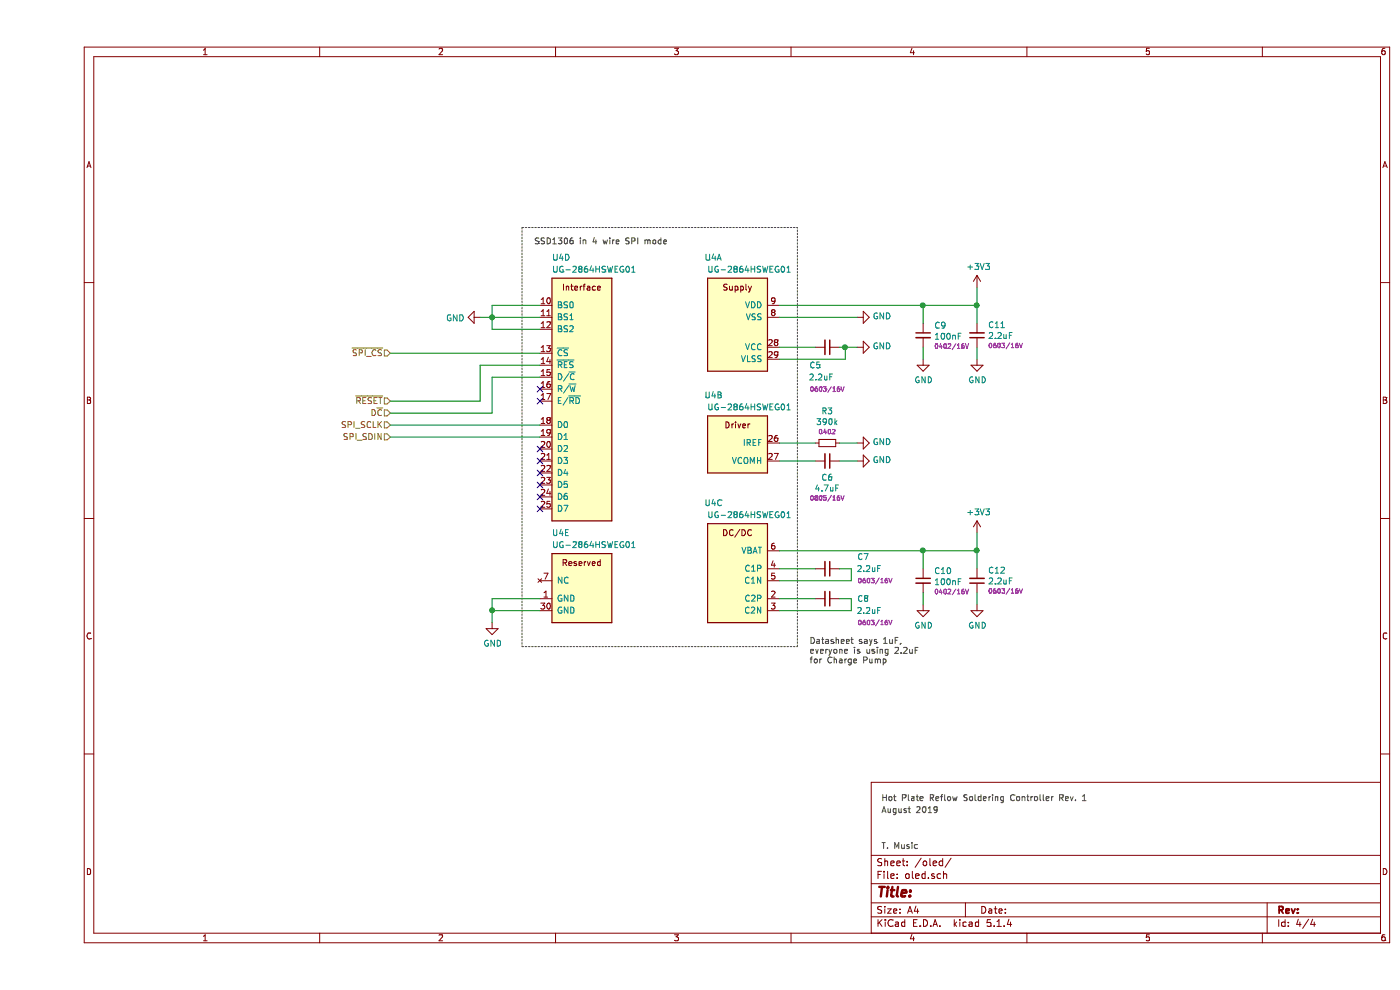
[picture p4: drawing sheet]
EESchema Schematic File Version 4
LIBS:hotplate_ctl-cache
EELAYER 30 0
EELAYER END
$Descr A4 11693 8268
encoding utf-8
Sheet 4 4
Title ""
Date ""
Rev ""
Comp ""
Comment1 ""
Comment2 ""
Comment3 ""
Comment4 ""
$EndDescr
$Comp
L oled:UG-2864HSWEG01 U9
U 1 1
P 5850 2500
AR Path="/5C8EDE8A" Ref="U9"  Part="1" 
AR Path="/5C8EDDC9/5C8EDE8A" Ref="U9"  Part="1" 
AR Path="/5D641A38/5C8EDE8A" Ref="U4"  Part="1" 
F 0 "U4" H 6050 2850 50  0000 C CNN
F 1 "UG-2864HSWEG01" H 5750 2750 50  0000 C CNN
F 2 "oled:UG-2864HSWEG01" H 2500 2800 50  0001 C CNN
F 3 "Oled Display Module UG-2864HSWEG01" H 6050 2900 50  0001 C CNN
	1    5850 2500
	-1   0    0    -1  
$EndComp
$Comp
L oled:UG-2864HSWEG01 U9
U 2 1
P 5850 3650
AR Path="/5C8EDF82" Ref="U9"  Part="2" 
AR Path="/5C8EDDC9/5C8EDF82" Ref="U9"  Part="2" 
AR Path="/5D641A38/5C8EDF82" Ref="U4"  Part="2" 
F 0 "U4" H 6050 4000 50  0000 C CNN
F 1 "UG-2864HSWEG01" H 5750 3900 50  0000 C CNN
F 2 "oled:UG-2864HSWEG01" H 2500 3950 50  0001 C CNN
F 3 "Oled Display Module UG-2864HSWEG01" H 6050 4050 50  0001 C CNN
	2    5850 3650
	-1   0    0    -1  
$EndComp
$Comp
L oled:UG-2864HSWEG01 U9
U 4 1
P 4550 2500
AR Path="/5C8EE141" Ref="U9"  Part="4" 
AR Path="/5C8EDDC9/5C8EE141" Ref="U9"  Part="4" 
AR Path="/5D641A38/5C8EE141" Ref="U4"  Part="4" 
F 0 "U4" H 4300 2850 50  0000 L CNN
F 1 "UG-2864HSWEG01" H 4300 2750 50  0000 L CNN
F 2 "oled:UG-2864HSWEG01" H 1200 2800 50  0001 C CNN
F 3 "Oled Display Module UG-2864HSWEG01" H 4750 2900 50  0001 C CNN
	4    4550 2500
	1    0    0    -1  
$EndComp
$Comp
L oled:UG-2864HSWEG01 U9
U 5 1
P 4550 4800
AR Path="/5C8EE20C" Ref="U9"  Part="5" 
AR Path="/5C8EDDC9/5C8EE20C" Ref="U9"  Part="5" 
AR Path="/5D641A38/5C8EE20C" Ref="U4"  Part="5" 
F 0 "U4" H 4300 5150 50  0000 L CNN
F 1 "UG-2864HSWEG01" H 4300 5050 50  0000 L CNN
F 2 "oled:UG-2864HSWEG01" H 1200 5100 50  0001 C CNN
F 3 "Oled Display Module UG-2864HSWEG01" H 4750 5200 50  0001 C CNN
	5    4550 4800
	1    0    0    -1  
$EndComp
Wire Notes Line
	4050 1900 4050 5400
Wire Notes Line
	6350 5400 6350 1900
Wire Notes Line
	4050 1900 6350 1900
$Comp
L oled:UG-2864HSWEG01 U9
U 3 1
P 5850 4550
AR Path="/5C8EE0BF" Ref="U9"  Part="3" 
AR Path="/5C8EDDC9/5C8EE0BF" Ref="U9"  Part="3" 
AR Path="/5D641A38/5C8EE0BF" Ref="U4"  Part="3" 
F 0 "U4" H 6050 4900 50  0000 C CNN
F 1 "UG-2864HSWEG01" H 5750 4800 50  0000 C CNN
F 2 "oled:UG-2864HSWEG01" H 2500 4850 50  0001 C CNN
F 3 "Oled Display Module UG-2864HSWEG01" H 6050 4950 50  0001 C CNN
	3    5850 4550
	-1   0    0    -1  
$EndComp
Wire Wire Line
	4200 2750 3800 2750
Wire Notes Line
	4050 5400 6350 5400
Wire Wire Line
	4200 5000 3800 5000
Wire Wire Line
	3800 5000 3800 5100
$Comp
L power:GND #PWR0101
U 1 1
P 3800 5200
F 0 "#PWR0101" H 3800 4950 50  0001 C CNN
F 1 "GND" H 3805 5027 50  0000 C CNN
F 2 "" H 3800 5200 50  0001 C CNN
F 3 "" H 3800 5200 50  0001 C CNN
	1    3800 5200
	1    0    0    -1  
$EndComp
Wire Wire Line
	4200 5100 3800 5100
Connection ~ 3800 5100
Wire Wire Line
	3800 5100 3800 5200
Wire Wire Line
	6200 2550 7400 2550
$Comp
L power:+3V3 #PWR0102
U 1 1
P 7850 2400
F 0 "#PWR0102" H 7850 2250 50  0001 C CNN
F 1 "+3V3" H 7865 2573 50  0000 C CNN
F 2 "" H 7850 2400 50  0001 C CNN
F 3 "" H 7850 2400 50  0001 C CNN
	1    7850 2400
	1    0    0    -1  
$EndComp
Wire Wire Line
	7400 2700 7400 2550
Connection ~ 7400 2550
Wire Wire Line
	7850 2700 7850 2550
Wire Wire Line
	7850 2550 7400 2550
$Comp
L power:GND #PWR0103
U 1 1
P 7400 3000
F 0 "#PWR0103" H 7400 2750 50  0001 C CNN
F 1 "GND" H 7405 2827 50  0000 C CNN
F 2 "" H 7400 3000 50  0001 C CNN
F 3 "" H 7400 3000 50  0001 C CNN
	1    7400 3000
	1    0    0    -1  
$EndComp
Wire Wire Line
	7400 2900 7400 3000
$Comp
L power:GND #PWR0104
U 1 1
P 7850 3000
F 0 "#PWR0104" H 7850 2750 50  0001 C CNN
F 1 "GND" H 7855 2827 50  0000 C CNN
F 2 "" H 7850 3000 50  0001 C CNN
F 3 "" H 7850 3000 50  0001 C CNN
	1    7850 3000
	1    0    0    -1  
$EndComp
Wire Wire Line
	7850 2900 7850 3000
Wire Wire Line
	7850 2400 7850 2550
Connection ~ 7850 2550
Wire Wire Line
	6200 4600 7400 4600
$Comp
L power:+3V3 #PWR0105
U 1 1
P 7850 4450
F 0 "#PWR0105" H 7850 4300 50  0001 C CNN
F 1 "+3V3" H 7865 4623 50  0000 C CNN
F 2 "" H 7850 4450 50  0001 C CNN
F 3 "" H 7850 4450 50  0001 C CNN
	1    7850 4450
	1    0    0    -1  
$EndComp
Wire Wire Line
	7400 4750 7400 4600
Connection ~ 7400 4600
Wire Wire Line
	7850 4750 7850 4600
Wire Wire Line
	7850 4600 7400 4600
$Comp
L power:GND #PWR0106
U 1 1
P 7400 5050
F 0 "#PWR0106" H 7400 4800 50  0001 C CNN
F 1 "GND" H 7405 4877 50  0000 C CNN
F 2 "" H 7400 5050 50  0001 C CNN
F 3 "" H 7400 5050 50  0001 C CNN
	1    7400 5050
	1    0    0    -1  
$EndComp
Wire Wire Line
	7400 4950 7400 5050
$Comp
L power:GND #PWR0107
U 1 1
P 7850 5050
F 0 "#PWR0107" H 7850 4800 50  0001 C CNN
F 1 "GND" H 7855 4877 50  0000 C CNN
F 2 "" H 7850 5050 50  0001 C CNN
F 3 "" H 7850 5050 50  0001 C CNN
	1    7850 5050
	1    0    0    -1  
$EndComp
Wire Wire Line
	7850 4950 7850 5050
Wire Wire Line
	7850 4450 7850 4600
Connection ~ 7850 4600
Wire Wire Line
	6200 4750 6500 4750
Wire Wire Line
	6200 4850 6800 4850
Wire Wire Line
	6800 4850 6800 4750
Wire Wire Line
	6800 4750 6700 4750
$Comp
L Device:C_Small C?
U 1 1
P 7400 2800
AR Path="/5CAE1AEF/5D6B245A" Ref="C?"  Part="1" 
AR Path="/5C88170F/5D6B245A" Ref="C?"  Part="1" 
AR Path="/5D4094C9/5D6B245A" Ref="C?"  Part="1" 
AR Path="/5C8EDDC9/5D6B245A" Ref="C31"  Part="1" 
AR Path="/5D641A38/5D6B245A" Ref="C9"  Part="1" 
F 0 "C9" H 7492 2882 50  0000 L CNN
F 1 "100nF" H 7492 2791 50  0000 L CNN
F 2 "Capacitor_SMD:C_0402_1005Metric" H 7400 2800 50  0001 C CNN
F 3 "~" H 7400 2800 50  0001 C CNN
F 4 "0402/16V" H 7492 2709 38  0000 L CNN "Rating"
	1    7400 2800
	1    0    0    -1  
$EndComp
Wire Wire Line
	6200 5000 6500 5000
Wire Wire Line
	6200 5100 6800 5100
Wire Wire Line
	6800 5100 6800 5000
Wire Wire Line
	6800 5000 6700 5000
$Comp
L Device:R_Small R?
U 1 1
P 6600 3700
AR Path="/5C88170F/5D6CA266" Ref="R?"  Part="1" 
AR Path="/5C8EDDC9/5D6CA266" Ref="R41"  Part="1" 
AR Path="/5D641A38/5D6CA266" Ref="R3"  Part="1" 
F 0 "R3" V 6332 3700 50  0000 C CNN
F 1 "390k" V 6423 3700 50  0000 C CNN
F 2 "Resistor_SMD:R_0402_1005Metric" V 6530 3700 50  0001 C CNN
F 3 "~" H 6600 3700 50  0001 C CNN
F 4 "0402" V 6505 3700 38  0000 C CNN "Rating"
	1    6600 3700
	0    1    1    0   
$EndComp
$Comp
L power:GND #PWR0108
U 1 1
P 6850 3700
F 0 "#PWR0108" H 6850 3450 50  0001 C CNN
F 1 "GND" V 6855 3572 50  0000 R CNN
F 2 "" H 6850 3700 50  0001 C CNN
F 3 "" H 6850 3700 50  0001 C CNN
	1    6850 3700
	0    -1   -1   0   
$EndComp
Wire Wire Line
	6850 3700 6700 3700
Wire Wire Line
	6850 2650 6200 2650
$Comp
L power:GND #PWR0109
U 1 1
P 6850 2650
F 0 "#PWR0109" H 6850 2400 50  0001 C CNN
F 1 "GND" V 6855 2522 50  0000 R CNN
F 2 "" H 6850 2650 50  0001 C CNN
F 3 "" H 6850 2650 50  0001 C CNN
	1    6850 2650
	0    -1   -1   0   
$EndComp
Wire Wire Line
	6500 3700 6200 3700
Text Notes 4150 2050 0    50   ~ 0
SSD1306 in 4 wire SPI mode
Wire Wire Line
	3800 2650 3800 2750
Wire Wire Line
	4200 2650 3800 2650
Connection ~ 3800 2650
Wire Wire Line
	4200 2550 3800 2550
Wire Wire Line
	3800 2550 3800 2650
$Comp
L power:GND #PWR0110
U 1 1
P 3700 2650
F 0 "#PWR0110" H 3700 2400 50  0001 C CNN
F 1 "GND" V 3705 2522 50  0000 R CNN
F 2 "" H 3700 2650 50  0001 C CNN
F 3 "" H 3700 2650 50  0001 C CNN
	1    3700 2650
	0    1    1    0   
$EndComp
Wire Wire Line
	3700 2650 3800 2650
NoConn ~ 4200 3250
NoConn ~ 4200 3350
Text HLabel 2950 3650 0    50   Input ~ 0
SPI_SDIN
Text HLabel 2950 3550 0    50   Input ~ 0
SPI_SCLK
Text HLabel 2950 2950 0    50   Input ~ 0
~SPI_CS
Text HLabel 2950 3350 0    50   Input ~ 0
~RESET
Text HLabel 2950 3450 0    50   Input ~ 0
D~C
NoConn ~ 4200 3750
NoConn ~ 4200 3850
NoConn ~ 4200 3950
NoConn ~ 4200 4050
NoConn ~ 4200 4150
NoConn ~ 4200 4250
$Comp
L Device:C_Small C?
U 1 1
P 6600 3850
AR Path="/5CAE1AEF/5D6E3EE5" Ref="C?"  Part="1" 
AR Path="/5C88170F/5D6E3EE5" Ref="C?"  Part="1" 
AR Path="/5D4094C9/5D6E3EE5" Ref="C?"  Part="1" 
AR Path="/5C8EDDC9/5D6E3EE5" Ref="C28"  Part="1" 
AR Path="/5D641A38/5D6E3EE5" Ref="C6"  Part="1" 
F 0 "C6" V 6737 3850 50  0000 C CNN
F 1 "4.7uF" V 6828 3850 50  0000 C CNN
F 2 "Capacitor_SMD:C_0805_2012Metric" H 6600 3850 50  0001 C CNN
F 3 "~" H 6600 3850 50  0001 C CNN
F 4 "0805/16V" V 6910 3850 38  0000 C CNN "Rating"
	1    6600 3850
	0    1    1    0   
$EndComp
$Comp
L power:GND #PWR0111
U 1 1
P 6850 3850
F 0 "#PWR0111" H 6850 3600 50  0001 C CNN
F 1 "GND" V 6855 3722 50  0000 R CNN
F 2 "" H 6850 3850 50  0001 C CNN
F 3 "" H 6850 3850 50  0001 C CNN
	1    6850 3850
	0    -1   -1   0   
$EndComp
Wire Wire Line
	6850 3850 6700 3850
Wire Wire Line
	6500 3850 6200 3850
$Comp
L Device:C_Small C?
U 1 1
P 6600 2900
AR Path="/5CAE1AEF/5D6E6B0C" Ref="C?"  Part="1" 
AR Path="/5C88170F/5D6E6B0C" Ref="C?"  Part="1" 
AR Path="/5D4094C9/5D6E6B0C" Ref="C?"  Part="1" 
AR Path="/5C8EDDC9/5D6E6B0C" Ref="C27"  Part="1" 
AR Path="/5D641A38/5D6E6B0C" Ref="C5"  Part="1" 
F 0 "C5" V 6750 2800 50  0000 C CNN
F 1 "2.2uF" V 6850 2850 50  0000 C CNN
F 2 "Capacitor_SMD:C_0603_1608Metric" H 6600 2900 50  0001 C CNN
F 3 "~" H 6600 2900 50  0001 C CNN
F 4 "C23630" H 6692 2809 50  0001 L CNN "LCSC"
F 5 "0603/16V" V 6950 2900 38  0000 C CNN "Rating"
	1    6600 2900
	0    1    1    0   
$EndComp
Wire Wire Line
	6200 2900 6500 2900
$Comp
L power:GND #PWR0112
U 1 1
P 6850 2900
F 0 "#PWR0112" H 6850 2650 50  0001 C CNN
F 1 "GND" V 6855 2772 50  0000 R CNN
F 2 "" H 6850 2900 50  0001 C CNN
F 3 "" H 6850 2900 50  0001 C CNN
	1    6850 2900
	0    -1   -1   0   
$EndComp
Wire Wire Line
	6700 2900 6750 2900
Wire Wire Line
	6200 3000 6750 3000
Wire Wire Line
	6750 3000 6750 2900
Connection ~ 6750 2900
Wire Wire Line
	6750 2900 6850 2900
Text Notes 6450 5550 0    50   ~ 0
Datasheet says 1uF,\neveryone is using 2.2uF\nfor Charge Pump
$Comp
L Device:C_Small C?
U 1 1
P 6600 4750
AR Path="/5CAE1AEF/5D6F55AE" Ref="C?"  Part="1" 
AR Path="/5C88170F/5D6F55AE" Ref="C?"  Part="1" 
AR Path="/5D4094C9/5D6F55AE" Ref="C?"  Part="1" 
AR Path="/5C8EDDC9/5D6F55AE" Ref="C29"  Part="1" 
AR Path="/5D641A38/5D6F55AE" Ref="C7"  Part="1" 
F 0 "C7" V 6500 5050 50  0000 C CNN
F 1 "2.2uF" V 6600 5100 50  0000 C CNN
F 2 "Capacitor_SMD:C_0603_1608Metric" H 6600 4750 50  0001 C CNN
F 3 "~" H 6600 4750 50  0001 C CNN
F 4 "C23630" H 6692 4659 50  0001 L CNN "LCSC"
F 5 "0603/16V" V 6700 5150 38  0000 C CNN "Rating"
	1    6600 4750
	0    1    1    0   
$EndComp
$Comp
L Device:C_Small C?
U 1 1
P 6600 5000
AR Path="/5CAE1AEF/5D6F5A64" Ref="C?"  Part="1" 
AR Path="/5C88170F/5D6F5A64" Ref="C?"  Part="1" 
AR Path="/5D4094C9/5D6F5A64" Ref="C?"  Part="1" 
AR Path="/5C8EDDC9/5D6F5A64" Ref="C30"  Part="1" 
AR Path="/5D641A38/5D6F5A64" Ref="C8"  Part="1" 
F 0 "C8" V 6600 5300 50  0000 C CNN
F 1 "2.2uF" V 6700 5350 50  0000 C CNN
F 2 "Capacitor_SMD:C_0603_1608Metric" H 6600 5000 50  0001 C CNN
F 3 "~" H 6600 5000 50  0001 C CNN
F 4 "C23630" H 6692 4909 50  0001 L CNN "LCSC"
F 5 "0603/16V" V 6800 5400 38  0000 C CNN "Rating"
	1    6600 5000
	0    1    1    0   
$EndComp
Wire Wire Line
	3800 3450 3800 3150
Wire Wire Line
	3800 3150 4200 3150
Wire Wire Line
	3700 3350 3700 3050
Wire Wire Line
	3700 3050 4200 3050
$Comp
L Device:C_Small C?
U 1 1
P 7850 2800
AR Path="/5CAE1AEF/5D6431B9" Ref="C?"  Part="1" 
AR Path="/5C88170F/5D6431B9" Ref="C?"  Part="1" 
AR Path="/5D4094C9/5D6431B9" Ref="C?"  Part="1" 
AR Path="/5C8EDDC9/5D6431B9" Ref="C?"  Part="1" 
AR Path="/5D641A38/5D6431B9" Ref="C11"  Part="1" 
F 0 "C11" H 7758 2718 50  0000 R CNN
F 1 "2.2uF" H 7758 2809 50  0000 R CNN
F 2 "Capacitor_SMD:C_0603_1608Metric" H 7850 2800 50  0001 C CNN
F 3 "~" H 7850 2800 50  0001 C CNN
F 4 "C23630" H 7942 2709 50  0001 L CNN "LCSC"
F 5 "0603/16V" H 7758 2891 38  0000 R CNN "Rating"
	1    7850 2800
	-1   0    0    1   
$EndComp
$Comp
L Device:C_Small C?
U 1 1
P 7850 4850
AR Path="/5CAE1AEF/5D6437DC" Ref="C?"  Part="1" 
AR Path="/5C88170F/5D6437DC" Ref="C?"  Part="1" 
AR Path="/5D4094C9/5D6437DC" Ref="C?"  Part="1" 
AR Path="/5C8EDDC9/5D6437DC" Ref="C?"  Part="1" 
AR Path="/5D641A38/5D6437DC" Ref="C12"  Part="1" 
F 0 "C12" H 7758 4768 50  0000 R CNN
F 1 "2.2uF" H 7758 4859 50  0000 R CNN
F 2 "Capacitor_SMD:C_0603_1608Metric" H 7850 4850 50  0001 C CNN
F 3 "~" H 7850 4850 50  0001 C CNN
F 4 "C23630" H 7942 4759 50  0001 L CNN "LCSC"
F 5 "0603/16V" H 7758 4941 38  0000 R CNN "Rating"
	1    7850 4850
	-1   0    0    1   
$EndComp
$Comp
L Device:C_Small C?
U 1 1
P 7400 4850
AR Path="/5CAE1AEF/5D644288" Ref="C?"  Part="1" 
AR Path="/5C88170F/5D644288" Ref="C?"  Part="1" 
AR Path="/5D4094C9/5D644288" Ref="C?"  Part="1" 
AR Path="/5C8EDDC9/5D644288" Ref="C?"  Part="1" 
AR Path="/5D641A38/5D644288" Ref="C10"  Part="1" 
F 0 "C10" H 7492 4932 50  0000 L CNN
F 1 "100nF" H 7492 4841 50  0000 L CNN
F 2 "Capacitor_SMD:C_0402_1005Metric" H 7400 4850 50  0001 C CNN
F 3 "~" H 7400 4850 50  0001 C CNN
F 4 "0402/16V" H 7492 4759 38  0000 L CNN "Rating"
	1    7400 4850
	1    0    0    -1  
$EndComp
Wire Wire Line
	2950 3650 4200 3650
Wire Wire Line
	2950 3550 4200 3550
Wire Wire Line
	2950 3350 3700 3350
Wire Wire Line
	2950 3450 3800 3450
Wire Wire Line
	2950 2950 4200 2950
Text Notes 7050 6700 0    50   ~ 0
Hot Plate Reflow Soldering Controller Rev. 1
Text Notes 7050 6800 0    50   ~ 0
August 2019
Text Notes 7050 7100 0    50   ~ 0
T. Music
$EndSCHEMATC
